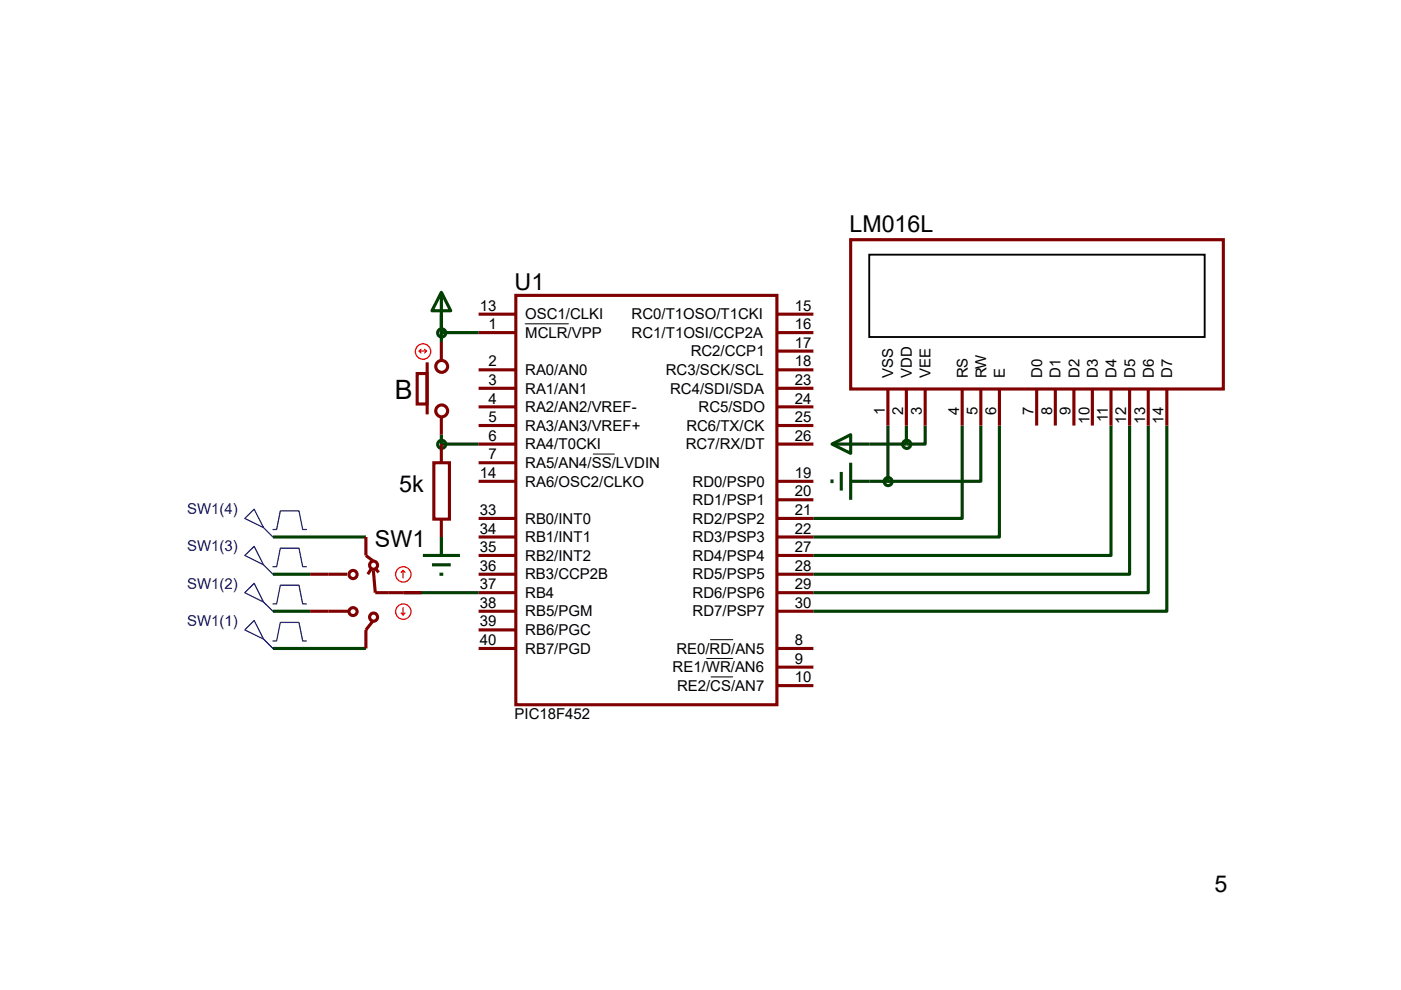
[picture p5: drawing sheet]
<svg xmlns="http://www.w3.org/2000/svg" width="297mm" height="210mm" viewBox="0 0 297 210" stroke-linecap="round" stroke-linejoin="round" font-family="sans-serif">
<g fill="none" stroke="#004000" stroke-width=".66" stroke-linecap="butt">
<path d="M93.6 70.5v2M93.6 66.6v3.9h7.9M93.6 62v7.9M93.6 92.2v2h7.9M176.4 94.2h15.8M180.4 98.1v7.9M188.3 90.3v11.8h-7.9M192.2 90.3v3.9M196.1 90.3v3.9h-3.9M204 90.3v19.7h-31.5M208 90.3v11.8h-19.7M211.9 90.3v23.6h-39.4"/>
<path d="M235.6 90.3v27.5h-63.1M239.5 90.3v31.5h-67M243.5 90.3v35.4h-71M247.4 90.3v39.3h-74.9M57.9 113.9h19.7M89.7 117.8h7.8M91.6 119.8h4M93.6 113.9v3.9M176.4 101.7v.8M178.4 100.1v4M57.9 137.5h19.7M57.9 121.8h7.9"/>
<path d="M57.9 129.6h7.9M85.7 125.7h15.8M93.2 121.8h.8"/>
</g>
<g fill="none" stroke="#800000" stroke-width=".66">
<path d="M180.4 50.8h79v31.7h-79zM88.5 79.2h2v6.5h-2zM109.4 62.7h55.3v86.8h-55.3zM92 98.1h3.3v12h-3.3z"/>
<circle cx="93.6" cy="77.7" r="1.26"/>
<circle cx="93.6" cy="87.2" r="1.26"/>
<circle cx="79.2" cy="119.9" r=".85"/>
<circle cx="74.8" cy="129.7" r=".85"/>
<circle cx="74.9" cy="121.9" r=".86"/>
<circle cx="79.2" cy="130.9" r=".86"/>
</g>
<g fill="none" stroke="#800000" stroke-width=".66" stroke-linecap="butt">
<path d="M90.6 76.9v11M93.6 72.5v4M101.5 70.5h7.9M101.5 78.4h7.9M101.5 66.6h7.9M164.6 70.5h7.9M164.6 78.4h7.9M164.6 66.6h7.9M164.6 74.5h7.9M93.6 88.3v3.9M93.6 94.2v3.9M101.5 82.4h7.9"/>
<path d="M101.5 86.3h7.9M101.5 90.3h7.9M101.5 94.2h7.9M101.5 98.1h7.9M164.6 82.4h7.9M164.6 86.3h7.9M164.6 90.3h7.9M164.6 94.2h7.9M188.3 82.4v7.9M192.2 82.4v7.9M196.1 82.4v7.9M204 82.4v7.9"/>
<path d="M208 82.4v7.9M211.9 82.4v7.9M219.8 82.4v7.9M223.7 82.4v7.9M227.7 82.4v7.9M231.6 82.4v7.9M235.6 82.4v7.9M239.5 82.4v7.9M243.5 82.4v7.9M247.4 82.4v7.9M77.6 113.9v3.9l1.6 1.2M93.6 110v3.9"/>
<path d="M101.5 102.1h7.9M101.5 110h7.9M101.5 113.9h7.9M101.5 117.8h7.9M164.6 102.1h7.9M164.6 106h7.9M164.6 110h7.9M164.6 113.9h7.9M164.6 117.8h7.9M65.8 129.6h8.2M73.6 121.8h-7.8M78.8 120.6l-.8 1.2"/>
<path d="M79.2 121l.4 4.7h9.8M79.2 131.6l-1.6 2v3.9M79.6 120.6l.7 .8M101.5 137.5h7.9M101.5 121.8h7.9M101.5 125.7h7.9M101.5 129.6h7.9M101.5 133.6h7.9M164.6 137.5h7.9M164.6 121.8h7.9M164.6 125.7h7.9M164.6 129.6h7.9"/>
<path d="M164.6 141.5h7.9M164.6 145.4h7.9"/>
</g>
<path d="M111.4 68.7h9.1M125.8 96.3h4.5M149.8 139.7h5.6M150.6 135.7h4.8M150.8 143.6h4.6" fill="none" stroke="#000" stroke-width=".21"/>
<g fill="none" stroke="#004000" stroke-width=".66">
<path d="M93.6 62l2 3.9h-4zM176.4 94.2l4-2v4z"/>
<circle cx="93.7" cy="70.6" r=".86"/>
<circle cx="93.6" cy="94.2" r=".86"/>
<circle cx="192.2" cy="94.2" r=".86"/>
<circle cx="188.3" cy="102.1" r=".85"/>
</g>
<path d="M184.3 54h71.1v17.5h-71.1z" fill="none" stroke="#000" stroke-width=".4"/>
<g fill="none" stroke="#f00" stroke-width=".26">
<path d="M88.9 74.5h1.5M89.3 74.1l-.4 .4 .4 .4M90 74.1l.4 .4M90.4 74.5l-.4 .4M85.1 130l.4 .4M85.5 121l-.4 .4M85.5 121l.4 .4M85.5 121v1.6M85.5 128.9v1.5M85.9 130l-.4 .4"/>
<circle cx="89.7" cy="74.6" r="1.64"/>
<circle cx="85.5" cy="129.7" r="1.63"/>
<circle cx="85.5" cy="121.8" r="1.63"/>
</g>
<path d="M51.9 110l2-2 2 3.9zM51.9 117.8l2-1.9 2 3.9zM55.9 111.9l2 2M55.9 119.8l2 2M57.9 112.3h.7l.8-3.9h4l.8 3.9h.8M51.9 125.7l2-2 2 4zM51.9 133.6l2-2 2 4zM55.9 127.7l2 1.9M55.9 135.6l2 1.9M57.9 120.2h.7l.8-3.9h4l.8 3.9h.8M57.9 128.1h.7l.8-4h4l.8 4h.8M57.9 136h.7l.8-4h4l.8 4h.8" fill="none" stroke="#0000c0" stroke-width=".26"/>
<text font-size="5.7" x="83.7" y="84.7">B</text>
<g font-size="4.9">
<text x="180.1" y="49.3">LM016L</text>
<text x="109.1" y="61.5">U1</text>
<text x="84.6" y="104.5">5k</text>
<text x="79.5" y="115.9">SW1</text>
<text x="257.5" y="189.2">5</text>
</g>
<g font-size="3.2">
<text x="101.7" y="65.9">13</text>
<text x="168.5" y="65.9">15</text>
<text x="103.6" y="69.8">1</text>
<text x="111.4" y="71.6">MCLR/VPP</text>
<text x="111.4" y="67.7">OSC1/CLKI</text>
<text x="133.9" y="67.7">RC0/T1OSO/T1CKI</text>
<text x="133.9" y="71.6">RC1/T1OSI/CCP2A</text>
<text x="168.5" y="69.8">16</text>
<text x="103.6" y="77.7">2</text>
<text x="146.4" y="75.6">RC2/CCP1</text>
<text x="168.5" y="77.7">18</text>
<text x="168.5" y="73.7">17</text>
<text x="103.6" y="81.6">3</text>
<text x="111.4" y="79.5">RA0/AN0</text>
<text x="111.4" y="83.5">RA1/AN1</text>
<text x="141.2" y="79.5">RC3/SCK/SCL</text>
<text x="142.1" y="83.5">RC4/SDI/SDA</text>
<text x="168.5" y="81.6">23</text>
<text x="189.4" y="80.2" transform="rotate(-90 189.4 80.2)">VSS</text>
<text x="193.3" y="80.2" transform="rotate(-90 193.3 80.2)">VDD</text>
<text x="197.3" y="80.2" transform="rotate(-90 197.3 80.2)">VEE</text>
<text x="205.2" y="80.2" transform="rotate(-90 205.2 80.2)">RS</text>
<text x="209.1" y="80.2" transform="rotate(-90 209.1 80.2)">RW</text>
<text x="213.1" y="80.2" transform="rotate(-90 213.1 80.2)">E</text>
<text x="221" y="80.2" transform="rotate(-90 221 80.2)">D0</text>
<text x="224.9" y="80.2" transform="rotate(-90 224.9 80.2)">D1</text>
<text x="228.9" y="80.2" transform="rotate(-90 228.9 80.2)">D2</text>
<text x="232.8" y="80.2" transform="rotate(-90 232.8 80.2)">D3</text>
<text x="236.7" y="80.2" transform="rotate(-90 236.7 80.2)">D4</text>
<text x="240.7" y="80.2" transform="rotate(-90 240.7 80.2)">D5</text>
<text x="244.6" y="80.2" transform="rotate(-90 244.6 80.2)">D6</text>
<text x="248.6" y="80.2" transform="rotate(-90 248.6 80.2)">D7</text>
<text x="103.6" y="85.6">4</text>
<text x="103.6" y="89.5">5</text>
<text x="111.4" y="87.4">RA2/AN2/VREF-</text>
<text x="148.1" y="87.4">RC5/SDO</text>
<text x="168.5" y="85.6">24</text>
<text x="168.5" y="89.5">25</text>
<text x="187.6" y="88" transform="rotate(-90 187.6 88)">1</text>
<text x="191.5" y="88" transform="rotate(-90 191.5 88)">2</text>
<text x="195.4" y="88" transform="rotate(-90 195.4 88)">3</text>
<text x="203.3" y="88" transform="rotate(-90 203.3 88)">4</text>
<text x="207.3" y="88" transform="rotate(-90 207.3 88)">5</text>
<text x="211.2" y="88" transform="rotate(-90 211.2 88)">6</text>
<text x="219.1" y="88" transform="rotate(-90 219.1 88)">7</text>
<text x="223.1" y="88" transform="rotate(-90 223.1 88)">8</text>
<text x="227" y="88" transform="rotate(-90 227 88)">9</text>
<text x="231" y="89.9" transform="rotate(-90 231 89.9)">10</text>
<text x="234.9" y="89.6" transform="rotate(-90 234.9 89.6)">11</text>
<text x="238.8" y="89.9" transform="rotate(-90 238.8 89.9)">12</text>
<text x="242.8" y="89.9" transform="rotate(-90 242.8 89.9)">13</text>
<text x="246.7" y="89.9" transform="rotate(-90 246.7 89.9)">14</text>
<text x="103.6" y="93.5">6</text>
<text x="111.4" y="91.4">RA3/AN3/VREF+</text>
<text x="111.4" y="95.3">RA4/T0CKI</text>
<text x="145.4" y="95.3">RC7/RX/DT</text>
<text x="145.5" y="91.4">RC6/TX/CK</text>
<text x="168.5" y="93.5">26</text>
<text x="101.7" y="101.3">14</text>
<text x="103.6" y="97.4">7</text>
<text x="111.4" y="99.2">RA5/AN4/SS/LVDIN</text>
<text x="168.5" y="101.3">19</text>
<text x="111.4" y="103.2">RA6/OSC2/CLKO</text>
<text x="146.9" y="103.2">RD0/PSP0</text>
<text x="146.9" y="107.1">RD1/PSP1</text>
<text x="168.5" y="105.3">20</text>
<text x="101.7" y="109.2">33</text>
<text x="101.7" y="113.2">34</text>
<text x="111.4" y="111">RB0/INT0</text>
<text x="146.9" y="111">RD2/PSP2</text>
<text x="168.5" y="109.2">21</text>
<text x="168.5" y="113.2">22</text>
<text x="101.7" y="117.1">35</text>
<text x="111.4" y="115">RB1/INT1</text>
<text x="111.4" y="118.9">RB2/INT2</text>
<text x="146.9" y="115">RD3/PSP3</text>
<text x="146.9" y="118.9">RD4/PSP4</text>
<text x="168.5" y="117.1">27</text>
<text x="101.7" y="121.1">36</text>
<text x="101.7" y="125">37</text>
<text x="111.4" y="122.9">RB3/CCP2B</text>
<text x="146.9" y="122.9">RD5/PSP5</text>
<text x="168.5" y="121.1">28</text>
<text x="168.5" y="125">29</text>
<text x="101.7" y="128.9">38</text>
<text x="111.4" y="126.8">RB4</text>
<text x="111.4" y="130.7">RB5/PGM</text>
<text x="146.9" y="126.8">RD6/PSP6</text>
<text x="146.9" y="130.7">RD7/PSP7</text>
<text x="168.5" y="128.9">30</text>
<text x="101.7" y="132.9">39</text>
<text x="101.7" y="136.8">40</text>
<text x="111.4" y="134.7">RB6/PGC</text>
<text x="168.5" y="136.8">8</text>
<text x="111.4" y="138.6">RB7/PGD</text>
<text x="142.6" y="142.6">RE1/WR/AN6</text>
<text x="143.4" y="138.6">RE0/RD/AN5</text>
<text x="168.5" y="140.8">9</text>
<text x="143.5" y="146.5">RE2/CS/AN7</text>
<text x="168.5" y="144.7">10</text>
<text x="109.1" y="152.6">PIC18F452</text>
</g>
<g font-size="3.2" fill="#0000c0">
<text x="39.7" y="109.1">SW1(4)</text>
<text x="39.7" y="116.9">SW1(3)</text>
<text x="39.7" y="124.8">SW1(2)</text>
<text x="39.7" y="132.7">SW1(1)</text>
</g>
</svg>
